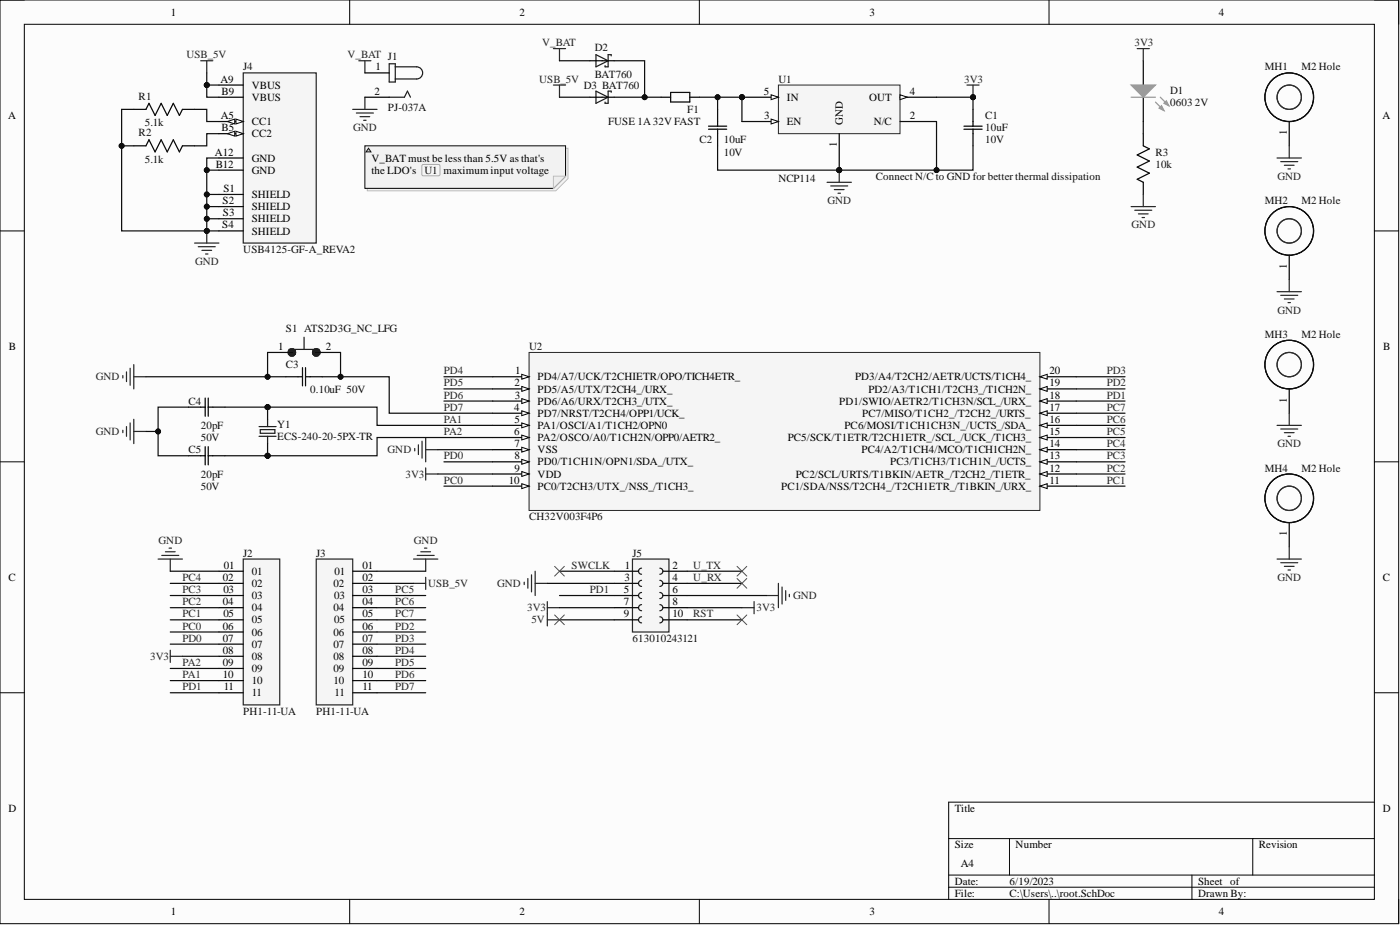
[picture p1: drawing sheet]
# Altium project PCB_CH32V003.PrjPcb
1 sheet, 25 parts. Net scope: global (net labels, ports and power ports of the same name join across sheets).
Board file: CH32V003_V0.1.PcbDoc

## Sheet root.SchDoc
size A4; SheetNumber: 1; SheetTotal: 1

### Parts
C1  Rating: 10V  [0603]  (hidden comment: 10uF)
C2  Rating: 10V  [0603]  (hidden comment: 10uF)
C3  Rating: 50V  [0603]  (hidden comment: 0.10uF)
C4  (no value)  [0603]
C5  (no value)  [0603]
D1  0603 2V  [0603 - LED]
D2  BAT760  [SOD323(F)]
D3  BAT760  [SOD323(F)]
F1  FUSE 1A 32V FAST  [0603]
J1  PJ-037A  [CUI_PJ-037A]
J2  PH1-11-UA  [11POS 2.54mm Male Header]
J3  PH1-11-UA  [11POS 2.54mm Male Header]
J4  USB4125-GF-A_REVA2  [GCT_USB4125-GF-A_REVA2]
J5  613010243121  [613010243121]
MH1  M2 Hole  [Mounting Hole M2]  (no BOM)
MH2  M2 Hole  [Mounting Hole M2]  (no BOM)
MH3  M2 Hole  [Mounting Hole M2]  (no BOM)
MH4  M2 Hole  [Mounting Hole M2]  (no BOM)
R1  5.1k  [0603]
R2  5.1k  [0603]
R3  10k  [0603]
S1  ATS2D3G_NC_LFG  [SW_ATS2D3G_NC_LFG]
U1  NCP114  [SOT95P295X110-5NW]
U2  CH32V003F4P6  [TSOP65P640X110-20N]
Y1  ECS-240-20-5PX-TR  [XTAL_ECS-240-20-5PX-TR]

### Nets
3V3: C1.2(C2) D1.1(A) J2.08 J5.7 J5.8 U1.4(OUT) U2.9(VDD)
5V: J5.9
GND: C1.1(C1) C2.1(C1) C3.1(C1) C4.1(C1) C5.1(C1) J1.2 J2.01 J3.01 J4.A12(GND) J4.B12(GND) J4.S1(SHIELD) J4.S2(SHIELD) J4.S3(SHIELD) J4.S4(SHIELD) J5.3 J5.6 MH1.1 MH2.1 MH3.1 MH4.1 R1.2(R2) R2.2(R2) R3.1(R1) S1.1 U1.1(GND) U1.2(N/C) U2.7(VSS)
USB_5V: D3.2(A) J3.02 J4.A9(VBUS) J4.B9(VBUS)
V_BAT: D2.2(A) J1.1
PA1: C4.2(C2) J2.10 U2.5(PA1/OSCI/A1/T1CH2/OPN0) Y1.1
PA2: C5.2(C2) J2.09 U2.6(PA2/OSCO/A0/T1CH2N/OPP0/AETR2_) Y1.2
PC0: J2.06 U2.10(PC0/T2CH3/UTX_/NSS_/T1CH3_)
PC1: J2.05 U2.11(PC1/SDA/NSS/T2CH4_/T2CH1ETR_/T1BKIN_/URX_)
PC2: J2.04 U2.12(PC2/SCL/URTS/T1BKIN/AETR_/T2CH2_/T1ETR_)
PC3: J2.03 U2.13(PC3/T1CH3/T1CH1N_/UCTS_)
PC4: J2.02 U2.14(PC4/A2/T1CH4/MCO/T1CH1CH2N_)
PC5: J3.03 U2.15(PC5/SCK/T1ETR/T2CH1ETR_/SCL_/UCK_/T1CH3_)
PC6: J3.04 U2.16(PC6/MOSI/T1CH1CH3N_/UCTS_/SDA_)
PC7: J3.05 U2.17(PC7/MISO/T1CH2_/T2CH2_/URTS_)
PD0: J2.07 U2.8(PD0/T1CH1N/OPN1/SDA_/UTX_)
PD1: J2.11 J5.5 U2.18(PD1/SWIO/AETR2/T1CH3N/SCL_/URX_)
PD2: J3.06 U2.19(PD2/A3/T1CH1/T2CH3_/T1CH2N_)
PD3: J3.07 U2.20(PD3/A4/T2CH2/AETR/UCTS/T1CH4_)
PD4: J3.08 U2.1(PD4/A7/UCK/T2CHIETR/OPO/TICH4ETR_)
PD5: J3.09 U2.2(PD5/A5/UTX/T2CH4_/URX_)
PD6: J3.10 U2.3(PD6/A6/URX/T2CH3_/UTX_)
PD7: C3.2(C2) J3.11 S1.2 U2.4(PD7/NRST/T2CH4/OPP1/UCK_)
RST: J5.10
SWCLK: J5.1
U_RX: J5.4
U_TX: J5.2
NetC2_2: C2.2(C2) F1.2 U1.3(EN) U1.5(IN)
NetD1_2: D1.2(K) R3.2(R2)
NetD2_1: D2.1(K) D3.1(K) F1.1
NetJ4_A5: J4.A5(CC1) R1.1(R1)
NetJ4_B5: J4.B5(CC2) R2.1(R1)

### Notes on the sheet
- V_BAT must be less than 5.5V as that's the LDO's @{"Id":"SIPPGBSR\UQQOZLDP"} maximum input voltage
- (near R3) Connect N/C to GND for better thermal dissipation
